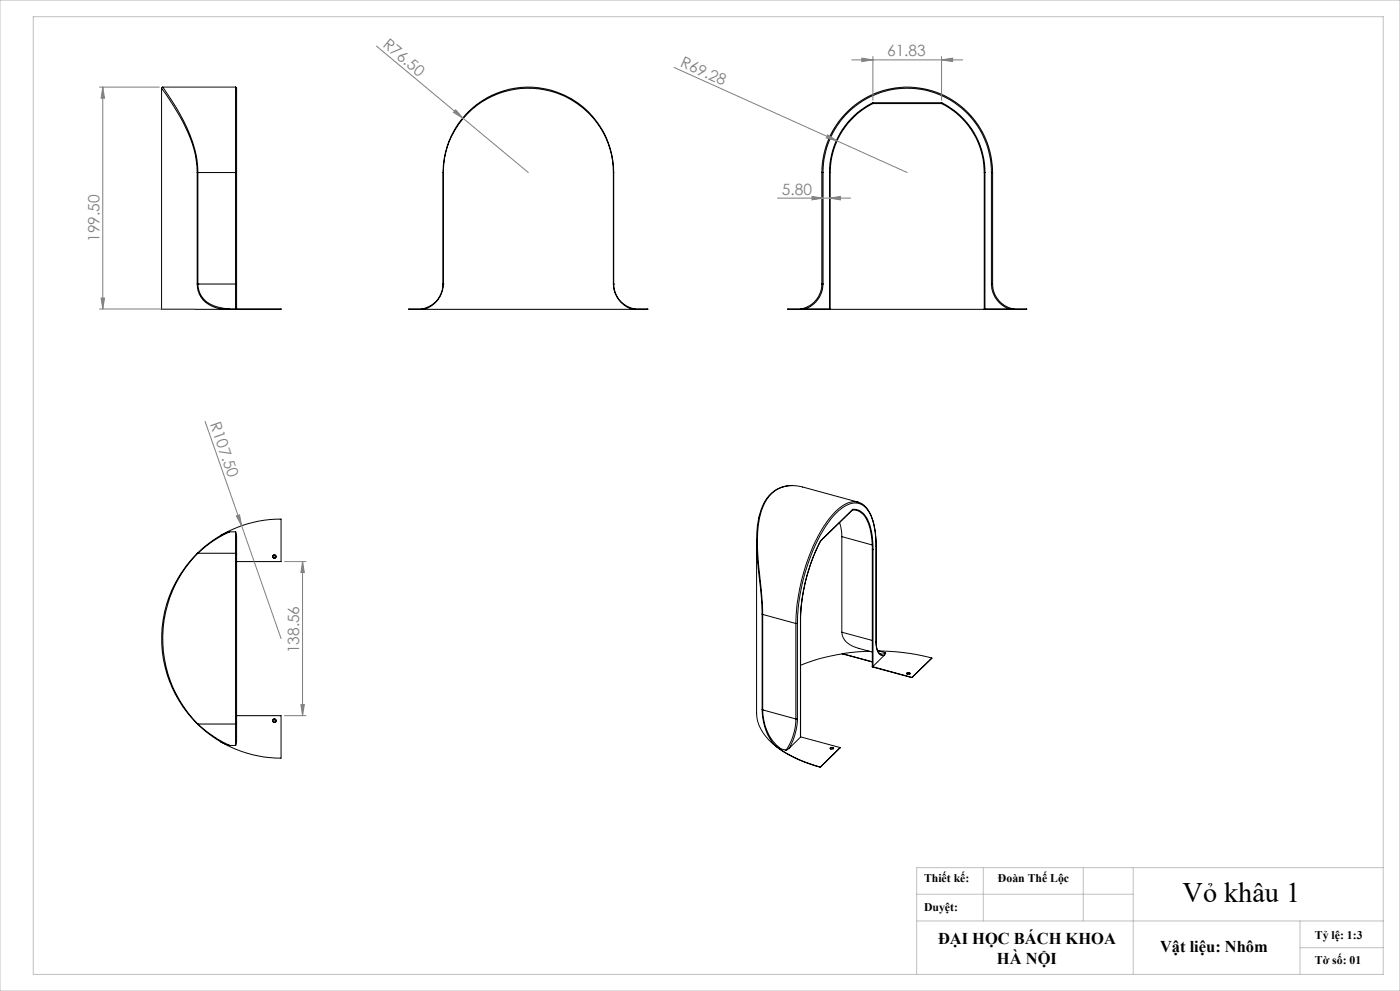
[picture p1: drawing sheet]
<svg xmlns="http://www.w3.org/2000/svg" width="420mm" height="297mm" viewBox="0 0 420 297" stroke-linecap="round" stroke-linejoin="round" font-family="sans-serif">
<g fill="none" stroke="#000" stroke-width=".3">
<path d="M48.5 26.5a74.4 74.4 0 0 1 9.2 16.5 27.4 27.4 0 0 1 1.5 8.7M48.8 26.1l-.3 .3v66.3h35.8l-15-.1a9 9 0 0 1-9.5-4.6l-.6-2.9M48.8 26.1l.6 .7a59.6 59.6 0 0 1 9.4 19.5l.6 5.4M48.8 26.1h21.9M70.7 26.1l.3 .3v25.3M70.7 26.1v25.6M261.8 30.8a23.3 23.3 0 0 0-13 20.9M261.8 30.8l.1 .2M261.8 30.8h20.7M261.9 31a23.2 23.2 0 0 0-12.8 20.7M261.9 31h20.6M282.5 31a23.2 23.2 0 0 1 12.8 20.7"/>
<path d="M282.5 30.8a23.3 23.3 0 0 1 13 20.9M282.5 30.8v.2M59.2 51.7h.2M59.2 51.7v33.4M59.4 51.7v33.4M59.4 51.7h11.3M70.7 51.7h.3M70.7 51.7v33.4M71 51.7v33.4M132.9 51.7h.1M132.9 51.7a25.6 25.6 0 0 1 25.6-25.6 25.6 25.6 0 0 1 25.6 25.6M132.9 51.7v33.4"/>
<path d="M133 51.7a25.5 25.5 0 0 1 25.5-25.2 25.5 25.5 0 0 1 25.5 25.2M133 51.7v33.4M184 51.7h.1M184 51.7v33.4M184.1 51.7v33.4M246.6 51.7a25.6 25.6 0 0 1 25.6-25.6 25.6 25.6 0 0 1 25.6 25.6M246.6 51.7h.3M246.6 51.7v33.4M246.9 51.7a25.3 25.3 0 0 1 25.3-25.2 25.3 25.3 0 0 1 25.2 25.2M246.9 51.7v33.4M248.8 51.7h.3M248.8 51.7v40.9"/>
<path d="M249.1 51.7v41M295.3 51.7h.2M295.3 51.7v41M295.5 51.7v40.9M297.4 51.7h.4M297.4 51.7v33.4M297.8 51.7v33.4M59.2 85.1h.2M59.4 85.1a7.1 7.1 0 0 0 5.8 6.9l3.7 .6M59.4 85.1h.1M59.4 85.1h11.3M70.7 85.1v7.5"/>
<path d="M70.7 85.1h.3M71 85.1v7.5M132.9 85.1h.1M132.9 85.1a7.6 7.6 0 0 1-6.4 7.5M133 85.1a7.5 7.5 0 0 1-8.9 7.5l-1.4 .1h71.6l-2.6-.1a6.9 6.9 0 0 1-7.4-5.5l-.3-2M184 85.1h.1M184.1 85.1a7.6 7.6 0 0 0 6.4 7.5M184.1 85.1h.1M246.6 85.1a7.6 7.6 0 0 1-6.5 7.5M246.6 85.1h.3M246.9 85.1a8 8 0 0 1-5.4 7.5M249.1 92.7h46.2"/>
<path d="M249.1 92.6h-12.8l12.8 .1M295.3 92.6h12.7l-12.7 .1M297.4 85.1a8 8 0 0 0 5.4 7.5M297.4 85.1h.4M297.8 85.1a7.6 7.6 0 0 0 6.4 7.5M68.9 159.4l-2.6 1M68.9 159.4a34.7 34.7 0 0 0-9.5 6.4M68.9 159.4h1.8M70.7 159.4v6.4M70.7 159.4a10.3 10.3 0 0 1 .3 4.7v2M237.8 145.5a9.7 9.7 0 0 0-9.6 7.6 29.9 29.9 0 0 0-1.1 12.9l1.3 13.1 .2 4.9M251.9 156.6l.6 2.7 .1 1.5"/>
<path d="M255.7 152.9a5 5 0 0 1 4.9 4 23 23 0 0 1 1.1 7.8M255.8 152.8l-9.7 9.4M255.8 152.6a5.1 5.1 0 0 1 4.9 4.2 22.2 22.2 0 0 1 1.2 7.8M255.8 152.6v.2M255.8 152.6l-9.6 9.5M257.4 150.5l-16.7-4.5a9.4 9.4 0 0 0-11.9 6 36.2 36.2 0 0 0-1.3 16l.9 9.3 .4 6.8M258.3 150.8a5.4 5.4 0 0 0-6 1.1 33.8 33.8 0 0 0-9.9 15.7 60.2 60.2 0 0 0-3.6 19.3M258.4 150.9a10.5 10.5 0 0 1 4.1 8.1l.4 4.7M59.2 165.9a35.8 35.8 0 0 0 0 51M59.4 165.8l-.2 .1M59.4 165.8a36.3 36.3 0 0 0 0 51.2M59.4 165.8h11.3"/>
<path d="M66.3 160.4a32.9 32.9 0 0 0-7.1 5.5M66.3 160.4a35.4 35.4 0 0 1 18-4.8v12.7h-13.3M70.7 165.8v51.2M70.7 165.8l.3 .3M71 166.1v50.6M82.3 166.3l-.5 .5M82.8 166.8l-.1 .3-.4 .2M227 162.1v51.5a13.9 13.9 0 0 0 6.9 10.9 39.3 39.3 0 0 0 12.2 5.4M246.2 162.1a54.7 54.7 0 0 0-6 23.7M246.2 162.1a54.8 54.8 0 0 0-6.1 23.8l.1-.1M252.6 160.8v28.7M252.6 160.8l9.1 2.5"/>
<path d="M261.7 164.7v35.2l11.9 3.2M261.9 164.6l-.2 .1M261.9 164.6v35.1M262.8 163.8a18.8 18.8 0 0 0-2.8-11.3 4.7 4.7 0 0 0-6.5-.8 24.9 24.9 0 0 0-8.6 11 59.2 59.2 0 0 0-5.7 24.1M262.8 163.8v28.6M262.9 163.7l-.1 .1M262.9 163.7v28.6M228.6 184l.2 .1M228.6 184v28.7M228.8 184.1l10 2.8M228.8 184.1v28.7M238.8 186.9v28.6"/>
<path d="M239.2 186.8l-.4 .1M239.2 186.8v28.6M240.2 185.8l-.1 35.1M252.6 189.5a5.7 5.7 0 0 0 5.1 4.8l4 1.1M252.6 189.5l9.1 2.4M252.7 196a52.9 52.9 0 0 0-12.5 3.4M252.7 195.9v.1M252.7 195.9l9 2.4M252.7 196l9 2.4M260.7 195.2l-8 .7M261.9 199.7l-.2 .1 11.9 3.2M262.8 192.4a3.6 3.6 0 0 0 1.8 4.1l.7-.1"/>
<path d="M262.9 192.3a3.7 3.7 0 0 0 1.4 3.7M262.9 192.3l-.1 .1M263.3 195.1a66.8 66.8 0 0 1 16.2 2.1M263.3 195.2h.8M263.4 195.2h.7M264.1 195.2l1.6 .4M265.3 196.4l-3.4 3.3M265.7 195.6l-.4 .8M265.7 195.6l-.7 .4h-.8M279.5 197.2l-5.9 5.9M279.5 197.2l-5.9 5.8M59.2 216.9l.2 .1"/>
<path d="M59.2 216.9l.2 .3a38.8 38.8 0 0 0 6.9 5.2M59.4 217l.3 .2a33.8 33.8 0 0 0 9.2 6.2M59.4 217h11.3M70.7 217v6.4M71 216.7l-.3 .3M71 216.7v5.4l-.3 1.3M71 214.5h13.3v12.7a36 36 0 0 1-18-4.8M82.3 215.5l-.3 .1-.2 .4M82.8 216l-.1 .4-.4 .1M228.6 212.7a16.5 16.5 0 0 0 3.8 10.6M228.6 212.7l.2 .1M228.8 212.8h.1"/>
<path d="M228.8 212.8a14.8 14.8 0 0 0 5.4 11.6M228.8 212.8l10 2.7M238.8 215.5a16.5 16.5 0 0 1-3 9.3M239.2 215.4a18.6 18.6 0 0 1-2.5 8.9M239.2 215.4l-.4 .1M272 201.9l.4-.2 .6 .2M272.1 201.7a.51 .51 0 0 1 .5-.2 .51 .51 0 0 1 .4 .5 .51 .51 0 0 1-.6 .1 .51 .51 0 0 1-.3-.4zM272.1 202l-.1-.1a.47 .47 0 0 1 .5-.3 .47 .47 0 0 1 .4 .4M273.6 203v.1M66.3 222.4l2.6 1M68.9 223.4h1.8M232.4 223.3a36.9 36.9 0 0 0 13.7 6.6"/>
<path d="M232.4 223.3l1.8 1.1M234.2 224.4l1.6 .4M236.7 224.3l-.9 .5M240.1 220.9l-3.4 3.4M240.2 220.9h-.1M240.2 220.8l11.8 3.2M246.1 229.9h.1M249.1 224.3l.3-.2 .6 .2M249.1 224.2a.5 .5 0 0 1 .5-.3 .5 .5 0 0 1 .4 .5 .5 .5 0 0 1-.5 .2 .5 .5 0 0 1-.4-.4zM249.2 224.4l-.1-.1a.45 .45 0 0 1 .5-.3 .45 .45 0 0 1 .4 .4M252 224l-5.9 5.9"/>
<circle cx="82.3" cy="166.8" r=".52"/>
<circle cx="82.3" cy="166.8" r=".5"/>
<circle cx="82.3" cy="216" r=".52"/>
</g>
<g fill="none" stroke="#808080" stroke-width=".3">
<path d="M113 13.8l25.9 21.6M255.5 18h33.3M258.6 17.4l3.3 .6-3.3 .4zM261.9 16.9v13.2M282.5 18l3.3-.6v1zM282.5 16.9v13.2M29.8 26.1h18M30.8 26.1l.6 3.3h-1.1zM30.8 26.1v66.5M136.7 32.9l2.2 2.5-2.9-1.7zM138.9 35.4l19.6 16.3M202.2 20.2l70 31.5"/>
<path d="M233.3 59.4h21.9M243.6 58.9l3.3 .5-3.3 .5zM248.3 40.4l2.8 1.8-3.2-.9zM248.8 59.4l3.3-.5v1zM29.8 92.6h28.6M30.3 89.3h1.1l-.6 3.3zM61.5 126.3l11 31.3M70.9 154.6l1-.3 .6 3.3zM72.5 157.6l11.8 33.8M85.3 168.3h6.5M90.8 168.3l.5 3.3h-1zM90.8 168.3v46.2"/>
<path d="M85.3 214.5h6.5M90.3 211.2h1l-.5 3.3z"/>
</g>
<path d="M0 0h420v297h-420zM10 5h405v287h-405zM275 276h140M275 268h65M295 260v16M325 260v16M340 260v32M390 276v16M415 260h-140v32M390 284h25" fill="none" stroke="#c0c0c0" stroke-width=".3"/>
<path d="M81.8 166.8l.5 .5v-.5zM82.3 166.3v.5h.5l-.1-.4zM81.8 216l.5 .5v-.5zM82.3 215.5v.5h.5l-.1-.4z" fill="#000"/>
<g fill="#808080">
<path d="M70.9 154.6l1-.3 .6 3.3z"/>
<path d="M136.7 32.9l2.2 2.5-2.9-1.7z"/>
<path d="M248.3 40.4l2.8 1.8-3.2-.9z"/>
<path d="M248.8 59.4l3.3-.5v1zM243.6 58.9l3.3 .5-3.3 .5z"/>
<path d="M258.6 17.4l3.3 .6-3.3 .4zM282.5 18l3.3-.6v1z"/>
<path d="M90.3 211.2h1l-.5 3.3zM90.8 168.3l.5 3.3h-1z"/>
<path d="M30.8 26.1l.6 3.3h-1.1zM30.3 89.3h1.1l-.6 3.3z"/>
</g>
<text font-size="8.5" x="354.8" y="270.3">Vỏ khâu 1</text>
<g font-size="4.9">
<text x="281.4" y="283.1">ĐẠI HỌC BÁCH KHOA</text>
<text x="348" y="285.4">Vật liệu: Nhôm</text>
<text x="299.1" y="289">HÀ NỘI</text>
</g>
<g font-size="4.7" fill="#808080">
<text x="114.6" y="13.8" transform="rotate(40 114.6 13.8)">R76.50</text>
<text x="266.1" y="16.9">61.83</text>
<text x="203.8" y="19.8" transform="rotate(24 203.8 19.8)">R69.28</text>
<text x="234.6" y="58.3">5.80</text>
<text x="29.8" y="72.5" transform="rotate(-90 29.8 72.5)">199.50</text>
<text x="62.9" y="127.2" transform="rotate(71 62.9 127.2)">R107.50</text>
<text x="89.8" y="195.8" transform="rotate(-90 89.8 195.8)">138.56</text>
</g>
<g font-size="3.5">
<text x="277.2" y="264.4">Thiết kế:</text>
<text x="299.4" y="264.4">Đoàn Thế Lộc</text>
<text x="277.2" y="273">Duyệt:</text>
<text x="394.5" y="281.4">Tỷ lệ: 1:3</text>
<text x="394.5" y="289">Tờ số: 01</text>
</g>
</svg>
